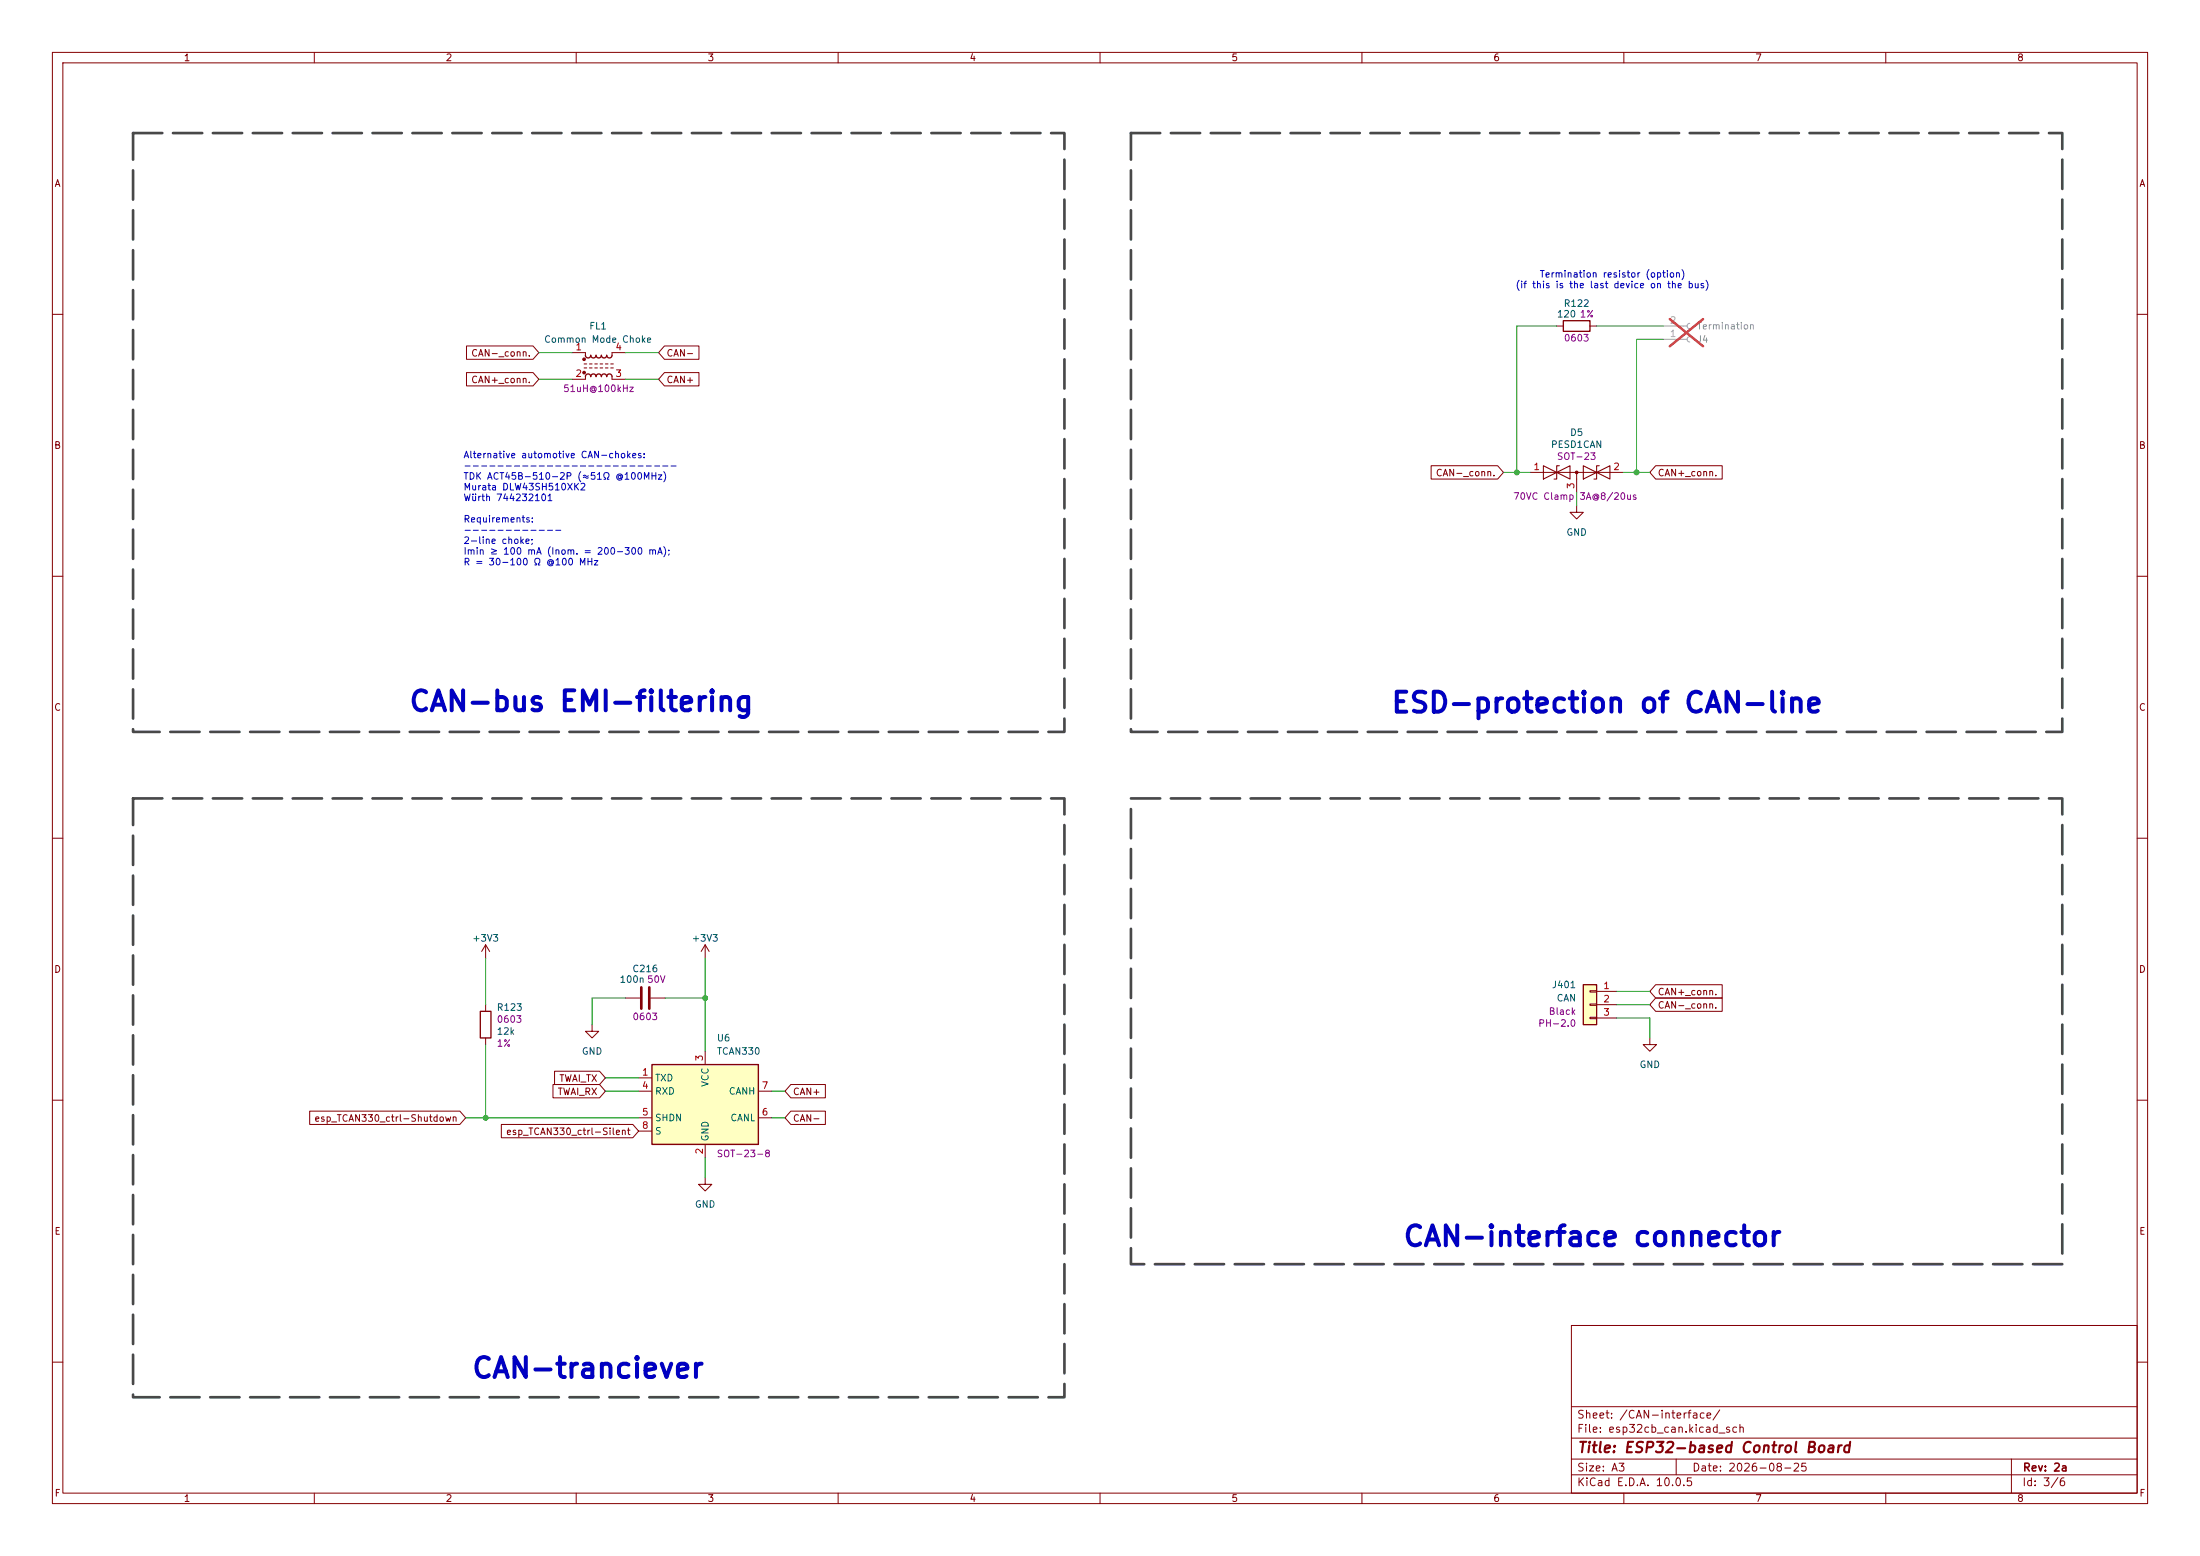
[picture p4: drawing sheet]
<svg xmlns="http://www.w3.org/2000/svg" width="420mm" height="297mm" viewBox="0 0 420 297" stroke-linecap="round" stroke-linejoin="round" font-family="sans-serif">
<g fill="none" stroke="#840000" stroke-width=".19">
<path d="M10 10h400v277h-400zM12 12h396v273h-396zM60 10v2M110 10v2M160 10v2M210 10v2M260 10v2M310 10v2M360 10v2M10 60h2M408 60h2M292.1 90.2h17.8"/>
<path d="M301 90.2v3.8M10 110h2M408 110h2M10 160h2M408 160h2M134.6 180.3l-.7 1.3M134.6 180.3l.8 1.3M134.6 180.3v2.6M10 210h2M408 210h2M300 253h108v32h-108zM10 260h2"/>
<path d="M300 278.5h108M300 274.5h108M300 268.5h108M320 278.5v3M384 278.5v6.5M408 260h2M60 285v2M110 285v2M160 285v2M210 285v2M260 285v2M300 281.5h108"/>
<path d="M310 285v2M360 285v2"/>
</g>
<path d="M294.6 88.9v2.5l5.1-2.5v2.5zM297.7 88.9h-.5v2.5h-.5M302.3 88.9l5 2.5v-2.5l-5 2.5zM305.3 88.9h-.5v2.5h-.5" fill="none" stroke="#840000" stroke-width=".2"/>
<circle cx="301" cy="90.2" r=".25" fill="#840000" stroke="#840000" stroke-width=".19"/>
<path d="M124.5 203.2h20.3v15.2h-20.3z" fill="#ffffc2"/>
<path d="M111.8 67.8l.1 .4 .4 .1 .3-.1 .2-.4 .1 .3 .3 .2 .4-.1 .2-.4 .1 .3 .3 .2 .4-.1 .2-.4 .2 .4 .4 .1 .3-.2 .1-.3 .2 .4 .4 .1 .3-.1 .1-.4M111.8 71.9l.1-.4 .4-.1 .3 .1 .2 .4 .1-.3 .3-.2 .4 .1 .2 .4 .2-.4 .4-.1 .3 .2 .1 .3 .2-.4 .4-.1 .3 .2 .1 .3 .2-.4 .4-.1 .3 .1 .1 .4M124.5 203.2h20.3v15.2h-20.3z" fill="none" stroke="#840000" stroke-width=".25"/>
<g fill="none" stroke="#840000" stroke-width=".19">
<path d="M109.2 67.3h2.6v.5M111.5 69.5h.5M111.5 70.2h.5M111.8 71.9v.5h-2.6M112.5 69.5h.5M112.5 70.2h.5M113.5 69.5h.5M113.5 70.2h.5M114.6 69.5h.5M114.6 70.2h.5M115.6 69.5h.5M115.6 70.2h.5"/>
<path d="M116.6 69.5h.5M116.6 70.2h.5M116.8 71.9v.5h2.6M119.4 67.3h-2.6v.5M113 195.6v1.3h1.3l-1.3 1.2-1.2-1.2h1.2M121.9 205.7h2.6M121.9 208.3h2.6M121.9 213.4h2.6M121.9 215.9h2.6M134.6 200.7v2.5M134.6 218.4v2.6M144.8 208.3h2.5"/>
<path d="M144.8 213.4h2.5M134.6 224.8v1.3h1.3l-1.3 1.2-1.3-1.2h1.3"/>
</g>
<g fill="#840000" stroke="#840000" stroke-width=".19">
<circle cx="111.5" cy="68.6" r=".25"/>
<circle cx="111.5" cy="71.1" r=".25"/>
</g>
<path d="M302.3 188h2.5v7.6h-2.5z" fill="#ffffc2"/>
<path d="M298.4 61.2h5.1v2h-5.1zM91.7 193h2v5.1h-2zM302.3 188h2.5v7.6h-2.5z" fill="none" stroke="#840000" stroke-width=".25"/>
<g fill="none" stroke="#840000" stroke-width=".19">
<path d="M89.1 71.1h12.7l1.1 1.3-1.1 1.3h-12.7zM89.1 66h12.7l1.1 1.3-1.1 1.3h-12.7zM126.8 71.1h6.6v2.6h-6.6l-1.1-1.3zM126.8 66h6.6v2.6h-6.6l-1.1-1.3zM297.2 62.2h1.2M303.5 62.2h1.3M273.2 88.9h12.7l1.1 1.3-1.1 1.2h-12.7zM301 96.5v1.3h1.3l-1.3 1.3-1.3-1.3h1.3M316.1 88.9h12.7v2.5h-12.7l-1.1-1.2zM92.7 180.3l-.8 1.3M92.7 180.3l.8 1.3M92.7 180.3v2.6"/>
<path d="M92.7 191.8v1.2M92.7 198.1v1.3M119.4 190.5h2.8M124.2 190.5h2.8M303.5 189.1h1.3v.3h-1.3zM303.5 191.6h1.3v.3h-1.3zM303.5 194.2h1.3v.2h-1.3zM304.8 189.2h3.8M304.8 191.8h3.8M304.8 194.3h3.8M315 198.1v1.3h1.2l-1.2 1.3-1.3-1.3h1.3M316.1 188h12.7v2.5h-12.7l-1.1-1.3z"/>
<path d="M316.1 190.5h12.7v2.5h-12.7l-1.1-1.2zM59.1 212.1h28.7l1.1 1.3-1.1 1.2h-28.7zM95.7 214.6h25.1l1.1 1.3-1.1 1.3h-25.1zM105.6 207h8.9l1.1 1.3-1.1 1.3h-8.9zM105.9 204.5h8.6l1.1 1.2-1.1 1.3h-8.6zM151 212.1h6.6v2.5h-6.6l-1.1-1.2zM151 207h6.6v2.6h-6.6l-1.1-1.3z"/>
</g>
<path d="M122.4 188.5v4M124 188.5v4" fill="none" stroke="#840000" stroke-width=".51"/>
<path d="M317.5 64.8h4.6M317.5 62.2h4.6M322.6 64.3l-.4 .1-.1 .4 .1 .3 .4 .2M322.6 61.7l-.4 .2-.1 .3 .1 .4 .4 .1" fill="none" stroke="#a1a1a1" stroke-width=".19"/>
<path d="M318.8 60.9l6.3 5.2M325.1 60.9l-6.3 5.2" fill="none" stroke="#e12e31" stroke-width=".46"/>
<g fill="none" stroke="#009600" stroke-width=".19">
<path d="M102.9 67.3h6.3M102.9 72.4h6.3M119.4 67.3h6.3M119.4 72.4h6.3M297.2 62.2h-7.6v28M304.8 62.2h12.7M317.5 64.8h-5.1v25.4M287 90.2h5.1M301 94v2.5M309.9 90.2h5.1M92.7 182.9v8.9M92.7 199.4v14"/>
<path d="M119.4 190.5h-6.4v5.1M127 190.5h7.6M134.6 182.9v17.8M308.6 194.3h6.4v3.8M308.6 189.2h6.4M308.6 191.8h6.4M88.9 213.4h33M115.6 208.3h6.3M115.6 205.7h6.3M147.3 213.4h2.6M147.3 208.3h2.6M134.6 221v3.8"/>
</g>
<path d="M25.4 25.4h177.8v114.3h-177.8zM215.9 25.4h177.8v114.3h-177.8zM25.4 152.4h177.8v114.3h-177.8zM215.9 152.4h177.8v88.9h-177.8z" fill="none" stroke="#484848" stroke-width=".51" stroke-dasharray="5.6 2"/>
<g fill="#009600" stroke="#009600" stroke-width=".19">
<circle cx="312.4" cy="90.2" r=".46"/>
<circle cx="289.6" cy="90.2" r=".46"/>
<circle cx="134.6" cy="190.5" r=".46"/>
<circle cx="92.7" cy="213.4" r=".46"/>
</g>
<g font-size="3.8" fill="#0000c2">
<text x="77.9" y="136.7">CAN-bus EMI-filtering</text>
<text x="265.4" y="137">ESD-protection of CAN-line</text>
<text x="267.6" y="238.8">CAN-interface connector</text>
<text x="89.8" y="264">CAN-tranciever</text>
</g>
<text font-size="2" fill="#840000" x="301" y="277.8">Title: ESP32-based Control Board</text>
<g font-size="1.5" fill="#840000">
<text x="300.9" y="273.8">File: esp32cb_can.kicad_sch</text>
<text x="300.9" y="271.1">Sheet: /CAN-interface/</text>
<text x="300.9" y="281.2">Size: A3</text>
<text x="322.9" y="281.2">Date: 2026-08-25</text>
<text x="386" y="281.2">Rev: 2a</text>
<text x="300.9" y="284">KiCad E.D.A. 10.0.5</text>
<text x="385.9" y="284">Id: 3/6</text>
</g>
<g font-size="1.3" fill="#840000">
<text x="35" y="12">1</text>
<text x="85" y="12">2</text>
<text x="135" y="12">3</text>
<text x="185" y="12">4</text>
<text x="235" y="12">5</text>
<text x="285" y="12">6</text>
<text x="335" y="12">7</text>
<text x="385" y="12">8</text>
<text x="10.3" y="36">A</text>
<text x="408.3" y="36">A</text>
<text x="89.8" y="68.4">CAN-_conn.</text>
<text x="127.1" y="68.4">CAN-</text>
<text x="89.8" y="73.4">CAN+_conn.</text>
<text x="127.1" y="73.4">CAN+</text>
<text x="10.2" y="86">B</text>
<text x="408.2" y="86">B</text>
<text x="274" y="91.2">CAN-_conn.</text>
<text x="316.4" y="91.2">CAN+_conn.</text>
<text x="10.2" y="136">C</text>
<text x="408.2" y="136">C</text>
<text x="10.2" y="186">D</text>
<text x="408.2" y="186">D</text>
<text x="316.4" y="190.3">CAN+_conn.</text>
<text x="316.4" y="192.8">CAN-_conn.</text>
<text x="106.4" y="209.3">TWAI_RX</text>
<text x="106.7" y="206.8">TWAI_TX</text>
<text x="151.3" y="209.3">CAN+</text>
<text x="59.9" y="214.4">esp_TCAN330_ctrl-Shutdown</text>
<text x="151.3" y="214.4">CAN-</text>
<text x="96.5" y="217">esp_TCAN330_ctrl-Silent</text>
<text x="10.3" y="236">E</text>
<text x="408.3" y="236">E</text>
<text x="10.3" y="286">F</text>
<text x="35" y="287">1</text>
<text x="85" y="287">2</text>
<text x="135" y="287">3</text>
<text x="185" y="287">4</text>
<text x="235" y="287">5</text>
<text x="285" y="287">6</text>
<text x="335" y="287">7</text>
<text x="385" y="287">8</text>
<text x="408.3" y="286">F</text>
</g>
<g font-size="1.3" fill="#0000c2">
<text x="293.8" y="53.3">Termination resistor (option)</text>
<text x="289.2" y="55.3">(if this is the last device on the bus)</text>
<text x="88.4" y="87.8">Alternative automotive CAN-chokes:</text>
<text x="88.4" y="89.8">--------------------------</text>
<text x="88.4" y="91.9">TDK ACT45B-510-2P (≈51Ω @100MHz)</text>
<text x="88.4" y="93.9">Murata DLW43SH510XK2</text>
<text x="88.4" y="96">Würth 744232101</text>
<text x="88.4" y="100">Requirements:</text>
<text x="88.4" y="102.1">------------</text>
<text x="88.4" y="104.1">2-line choke;</text>
<text x="88.4" y="106.2">Imin ≥ 100 mА (Inom. = 200-300 mА);</text>
<text x="88.4" y="108.2">R = 30-100 Ω @100 MHz</text>
</g>
<g font-size="1.3" fill="#006464">
<text x="298.4" y="58.9">R122</text>
<text x="103.8" y="65.7">Common Mode Choke</text>
<text x="112.4" y="63.2">FL1</text>
<text x="297.1" y="60.9">120</text>
<text x="299.6" y="83.5">D5</text>
<text x="296" y="85.8">PESD1CAN</text>
<text x="298.9" y="102.6">GND</text>
<text x="90" y="180">+3V3</text>
<text x="120.6" y="185.9">C216</text>
<text x="132" y="180">+3V3</text>
<text x="118.2" y="187.9">100n 50V</text>
<text x="296.2" y="188.9">J401</text>
<text x="297.1" y="191.5">CAN</text>
<text x="94.7" y="193.2">R123</text>
<text x="94.7" y="197.8">12k</text>
<text x="111" y="201.6">GND</text>
<text x="136.7" y="199.1">U6</text>
<text x="136.7" y="201.6">TCAN330</text>
<text x="124.9" y="206.7">TXD</text>
<text x="124.9" y="209.2">RXD</text>
<text x="135.6" y="207.6" transform="rotate(-90 135.6 207.6)">VCC</text>
<text x="139" y="209.2">CANH</text>
<text x="312.9" y="204.2">GND</text>
<text x="124.9" y="214.3">SHDN</text>
<text x="139.3" y="214.3">CANL</text>
<text x="124.9" y="216.9">S</text>
<text x="135.6" y="218" transform="rotate(-90 135.6 218)">GND</text>
<text x="132.6" y="230.8">GND</text>
</g>
<g font-size="1.3" fill="#840084">
<text x="298.4" y="65.5">0603</text>
<text x="301.5" y="60.9">1%</text>
<text x="107.4" y="75.1">51uH@100kHz</text>
<text x="297.1" y="88.1">SOT-23</text>
<text x="288.8" y="95.7">70VC Clamp</text>
<text x="301.4" y="95.7">3A@8/20us</text>
<text x="94.7" y="195.5">0603</text>
<text x="120.6" y="195">0603</text>
<text x="293.6" y="196.3">PH-2.0</text>
<text x="295.6" y="194">Black</text>
<text x="94.7" y="200.1">1%</text>
<text x="136.7" y="221.2">SOT-23-8</text>
</g>
<g font-size="1.3" fill="#aaa">
<text x="318.7" y="64.6">1</text>
<text x="318.7" y="62.1">2</text>
</g>
<g font-size="1.3" fill="#989898">
<text x="323.8" y="65.7">J4</text>
<text x="323.8" y="63.2">Termination</text>
</g>
<g font-size="1.3" fill="#a90000">
<text x="109.8" y="67.2">1</text>
<text x="117.4" y="67.2">4</text>
<text x="109.8" y="72.3">2</text>
<text x="117.4" y="72.3">3</text>
<text x="292.6" y="90">1</text>
<text x="300.9" y="93.4" transform="rotate(-90 300.9 93.4)">3</text>
<text x="307.9" y="90">2</text>
<text x="306" y="189.1">1</text>
<text x="306" y="191.6">2</text>
<text x="306" y="194.2">3</text>
<text x="134.5" y="202.7" transform="rotate(-90 134.5 202.7)">3</text>
<text x="122.5" y="205.6">1</text>
<text x="122.5" y="208.1">4</text>
<text x="145.3" y="208.1">7</text>
<text x="122.5" y="213.2">5</text>
<text x="122.5" y="215.8">8</text>
<text x="145.3" y="213.2">6</text>
<text x="134.5" y="220.4" transform="rotate(-90 134.5 220.4)">2</text>
</g>
</svg>
